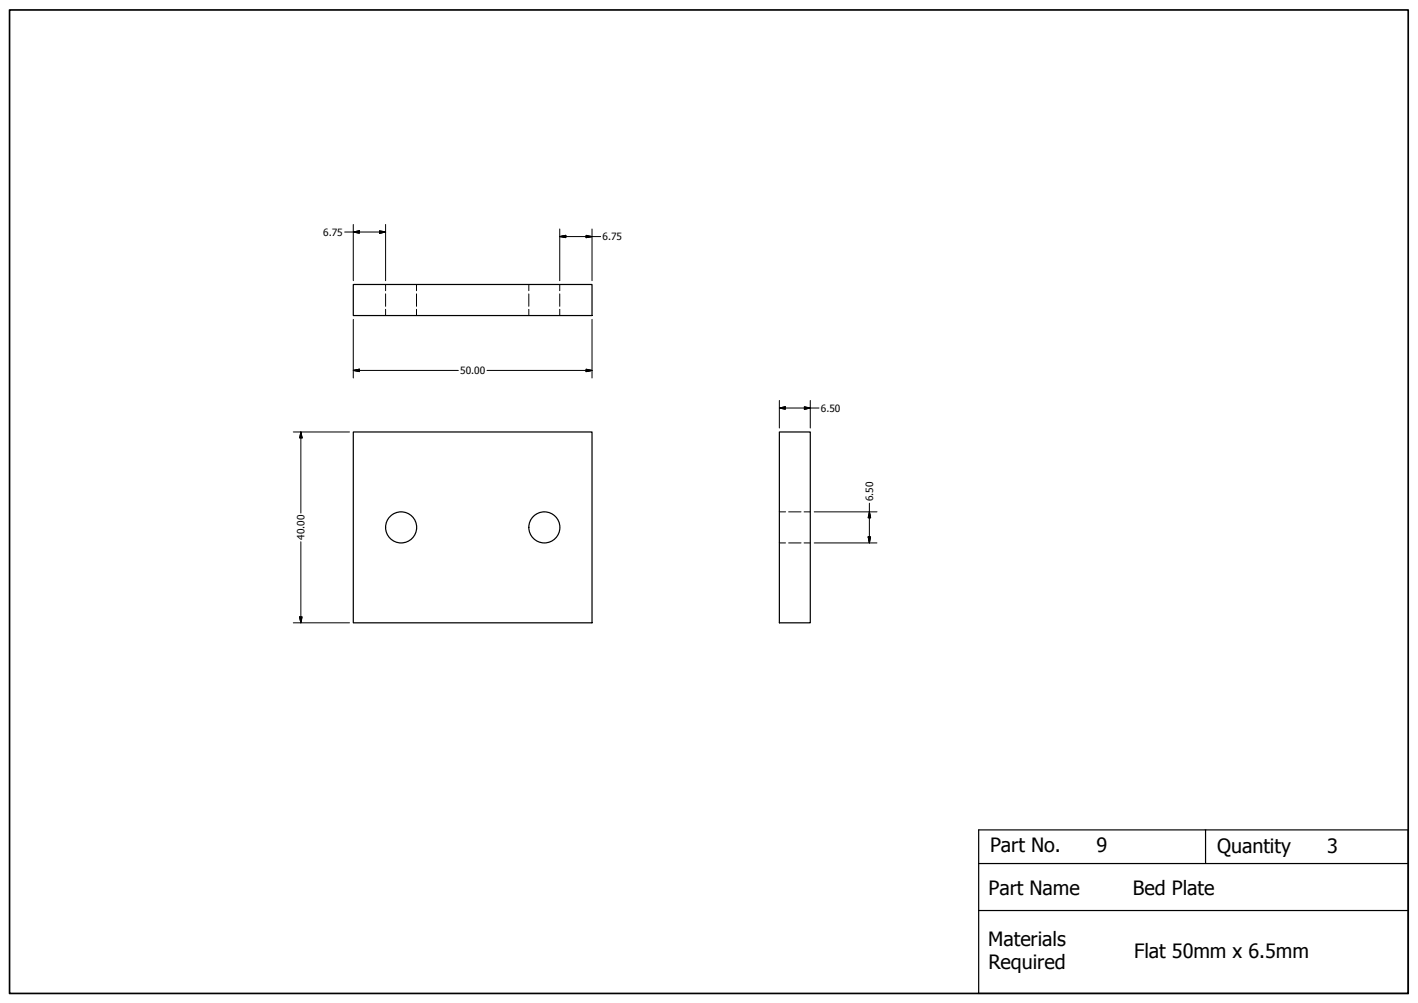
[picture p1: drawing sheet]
<svg xmlns="http://www.w3.org/2000/svg" width="594mm" height="420mm" viewBox="0 0 594 420" stroke-linecap="round" stroke-linejoin="round" font-family="sans-serif">
<!-- layer: Visible (ANSI) -->
<g fill="none" stroke="#000" stroke-width=".51">
<path d="M148 119.2h100v13h-100zM148 181h100v79.9h-100zM326.5 181h13v79.9h-13z"/>
<circle cx="168.1" cy="220.9" r="6.5"/>
<circle cx="228.1" cy="220.9" r="6.5"/>
</g>
<!-- layer: Hidden (ANSI) -->
<g fill="none" stroke="#000" stroke-width=".42">
<path d="M161.5 119.2v2.6M174.5 119.2v2.6M221.6 119.2v2.6M234.5 119.2v2.6M161.5 123.1v5.2M161.5 129.6v2.6M174.5 123.1v5.2M174.5 129.6v2.6M221.6 123.1v5.2M221.6 129.6v2.6M234.5 123.1v5.2M234.5 129.6v2.6"/>
<path d="M326.5 214.4h2.6M330.4 214.4h5.2M336.9 214.4h2.6M326.5 227.4h2.6M330.4 227.4h5.2M336.9 227.4h2.6"/>
</g>
<!-- layer: Title (ANSI) -->
<path d="M410 347.6h180v68.6h-180zM505.1 347.6v14.1M410 361.7h180M410 381.4h180" fill="none" stroke="#000" stroke-width=".51"/>
<!-- layer: Border (ANSI) -->
<path d="M4 4.2h586v412h-586z" fill="none" stroke="#000" stroke-width=".7"/>
<!-- layer: Dimension (ANSI) -->
<g fill="none" stroke="#000" stroke-width=".42">
<path d="M144.4 97.2h17.1M148 97.2l2.6-.5v1zM148 94v23.6M159 96.7l2.5 .5-2.5 .5zM161.5 94v23.6M234.5 99.1l2.5-.5v.9zM234.5 99.1h17.2M234.5 95.9v21.7M245.6 98.6l2.4 .5-2.4 .4zM248 95.9v21.7M148 133.8v24.5M248 133.8v24.5"/>
<path d="M148 155.2l2.6-.5v1zM148 155.2h44M204 155.2h44M245.6 154.7l2.4 .5-2.4 .5zM326.5 170.9l2.5-.5v1zM326.5 170.9h16.7M326.5 167.7v11.6M337 170.4l2.5 .5-2.5 .5zM339.5 167.7v11.6M122.9 181h23.5M126 181l.6 2.4h-1.1zM126 181v33.9"/>
<path d="M341.1 214.4h26.3M364.2 214.4l.5 2.5h-1zM364.2 210.8v16.6M126 226.9v34M341.1 227.4h26.3M363.7 224.9h1l-.5 2.5zM125.5 258.4h1.1l-.6 2.5zM122.9 260.9h23.5"/>
</g>
<g fill="#000" stroke="#000" stroke-width=".42">
<path d="M148 97.2l2.6-.5zM148 97.2l2.6-.5v1zM159 97.7l2.5-.5zM159 96.7l2.5 .5-2.5 .5zM234.5 99.1l2.5-.5zM234.5 99.1l2.5-.5v.9zM245.6 99.5l2.4-.4zM245.6 98.6l2.4 .5-2.4 .4zM148 155.2l2.6-.5zM148 155.2l2.6-.5v1zM245.6 155.7l2.4-.5zM245.6 154.7l2.4 .5-2.4 .5z"/>
<path d="M326.5 170.9l2.5-.5zM326.5 170.9l2.5-.5v1zM337 171.4l2.5-.5zM337 170.4l2.5 .5-2.5 .5zM126 181l.6 2.4zM126 181l.6 2.4h-1.1zM364.2 214.4l.5 2.5zM364.2 214.4l.5 2.5h-1zM363.7 224.9l.5 2.5zM363.7 224.9h1l-.5 2.5zM125.5 258.4l.5 2.5zM125.5 258.4h1.1l-.6 2.5z"/>
</g>
<g font-size="8.3">
<text x="414.8" y="357">Part No.</text>
<text x="459.4" y="357">9</text>
<text x="510" y="357.4">Quantity</text>
<text x="556.1" y="357.3">3</text>
<text x="414.1" y="374.9">Part Name</text>
<text x="474.7" y="375">Bed Plate</text>
<text x="414" y="396.2">Materials</text>
<text x="475.1" y="401.4">Flat 50mm x 6.5mm</text>
<text x="414.1" y="406.1">Required</text>
</g>
<g font-size="4.2">
<text x="135.4" y="98.7">6.75</text>
<text x="252.5" y="100.6">6.75</text>
<text x="192.8" y="156.7">50.00</text>
<text x="343.9" y="172.4">6.50</text>
<text x="365.8" y="210" transform="rotate(-90 365.8 210)">6.50</text>
<text x="127.6" y="226.1" transform="rotate(-90 127.6 226.1)">40.00</text>
</g>
</svg>
